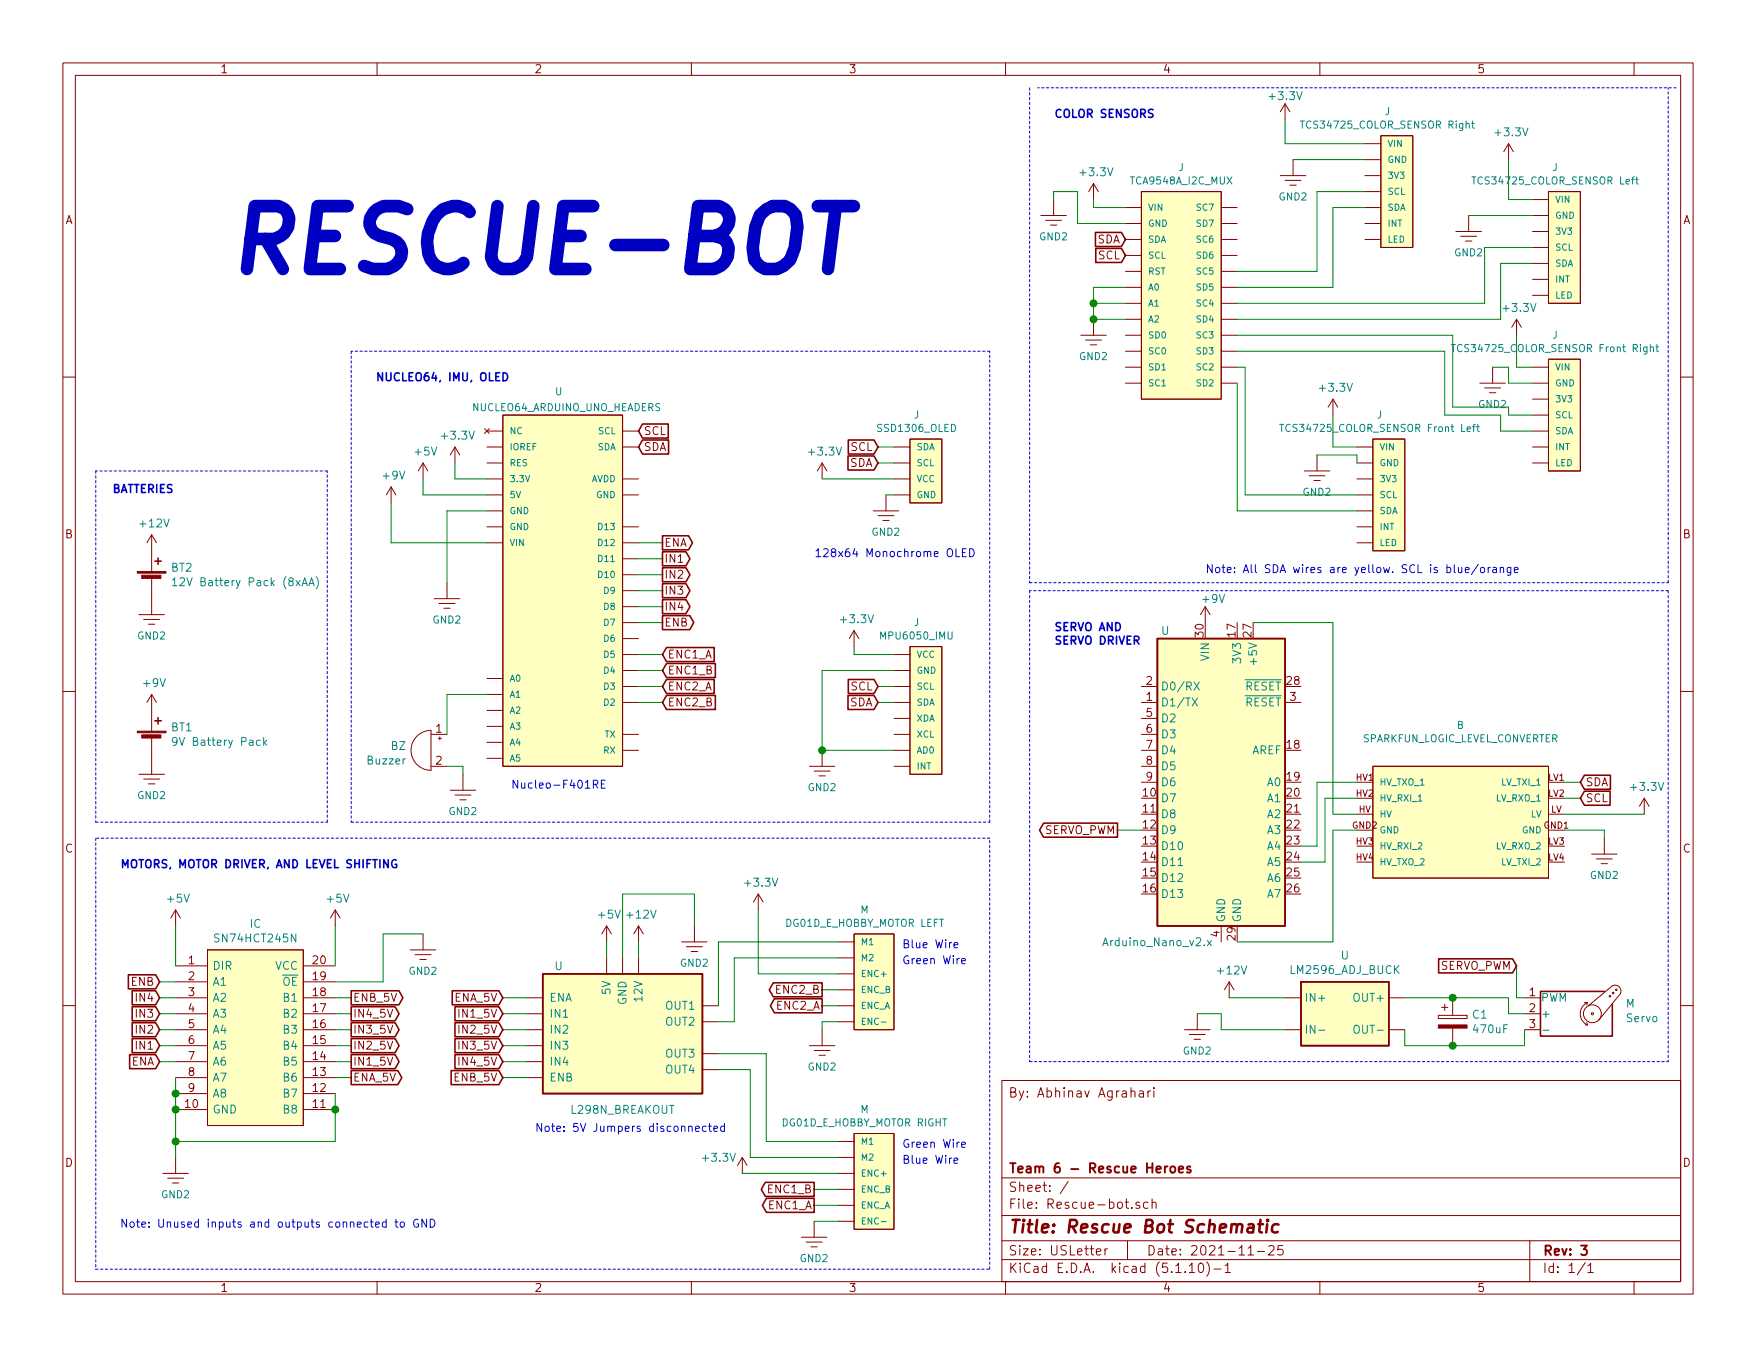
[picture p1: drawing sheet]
EESchema Schematic File Version 4
EELAYER 30 0
EELAYER END
$Descr USLetter 11000 8500
encoding utf-8
Sheet 1 1
Title "Rescue Bot Schematic"
Date "2021-11-25"
Rev "3"
Comp "Team 6 - Rescue Heroes"
Comment1 ""
Comment2 ""
Comment3 ""
Comment4 "By: Abhinav Agrahari"
$EndDescr
$Comp
L AA_Custom_Components:SN74HCT245N IC
U 1 1
P 1100 6050
F 0 "IC" H 1600 6315 50  0000 C CNN
F 1 "SN74HCT245N" H 1600 6224 50  0000 C CNN
F 2 "DIP794W53P254L2692H508Q20N" H 1950 6150 50  0001 L CNN
F 3 "http://www.ti.com/lit/gpn/sn74hct245" H 1950 6050 50  0001 L CNN
F 4 "Octal Bus Transceivers With 3-State Outputs" H 1950 5950 50  0001 L CNN "Description"
F 5 "5.08" H 1950 5850 50  0001 L CNN "Height"
F 6 "Texas Instruments" H 1950 5750 50  0001 L CNN "Manufacturer_Name"
F 7 "SN74HCT245N" H 1950 5650 50  0001 L CNN "Manufacturer_Part_Number"
F 8 "595-SN74HCT245N" H 1950 5550 50  0001 L CNN "Mouser Part Number"
F 9 "https://www.mouser.co.uk/ProductDetail/Texas-Instruments/SN74HCT245N?qs=8Pd2FuFSoMHJnLBOn%252BIc0A%3D%3D" H 1950 5450 50  0001 L CNN "Mouser Price/Stock"
F 10 "SN74HCT245N" H 1950 5350 50  0001 L CNN "Arrow Part Number"
F 11 "https://www.arrow.com/en/products/sn74hct245n/texas-instruments?region=nac" H 1950 5250 50  0001 L CNN "Arrow Price/Stock"
	1    1100 6050
	1    0    0    -1  
$EndComp
$Comp
L power:+5V #PWR?
U 1 1
P 1100 5800
F 0 "#PWR?" H 1100 5650 50  0001 C CNN
F 1 "+5V" H 1115 5973 50  0000 C CNN
F 2 "" H 1100 5800 50  0001 C CNN
F 3 "" H 1100 5800 50  0001 C CNN
	1    1100 5800
	1    0    0    -1  
$EndComp
$Comp
L power:+5V #PWR?
U 1 1
P 2100 5800
F 0 "#PWR?" H 2100 5650 50  0001 C CNN
F 1 "+5V" H 2115 5973 50  0000 C CNN
F 2 "" H 2100 5800 50  0001 C CNN
F 3 "" H 2100 5800 50  0001 C CNN
	1    2100 5800
	1    0    0    -1  
$EndComp
$Comp
L SparkFun-PowerSymbols:GND2 #GND?
U 1 1
P 2650 5850
F 0 "#GND?" H 2700 5800 45  0001 L BNN
F 1 "GND2" H 2650 5620 45  0000 C CNN
F 2 "" H 2650 5525 60  0000 C CNN
F 3 "" H 2650 5750 60  0001 C CNN
	1    2650 5850
	1    0    0    -1  
$EndComp
Wire Wire Line
	2100 6050 2100 5800
Wire Wire Line
	1100 6050 1100 5800
Wire Wire Line
	1100 6850 1100 6950
Connection ~ 1100 6950
Wire Wire Line
	1100 6750 1100 6850
Connection ~ 1100 6850
Wire Wire Line
	2100 6850 2100 6950
Wire Wire Line
	2100 6950 2100 7150
Connection ~ 2100 6950
Connection ~ 1100 7150
Wire Wire Line
	1100 7150 1100 7250
Wire Wire Line
	2100 7150 1100 7150
$Comp
L AA_Custom_Components:SSD1306_OLED J
U 1 1
P 5700 3100
F 0 "J" H 5658 3604 45  0000 C CNN
F 1 "SSD1306_OLED" H 5658 3520 45  0000 C CNN
F 2 "" H 5700 3550 20  0001 C CNN
F 3 "" H 5700 3100 50  0001 C CNN
	1    5700 3100
	-1   0    0    -1  
$EndComp
$Comp
L AA_Custom_Components:TCS34725_COLOR_SENSOR J
U 1 1
P 9750 2600
F 0 "J" H 9758 3104 45  0000 C CNN
F 1 "TCS34725_COLOR_SENSOR Front Right" H 9758 3020 45  0000 C CNN
F 2 "" H 9750 3050 20  0001 C CNN
F 3 "https://cdn-learn.adafruit.com/downloads/pdf/adafruit-color-sensors.pdf" H 9750 2600 50  0001 C CNN
	1    9750 2600
	-1   0    0    -1  
$EndComp
$Comp
L AA_Custom_Components:L298N_BREAKOUT U
U 1 1
P 3900 6500
F 0 "U" H 3500 6950 50  0000 C CNN
F 1 "L298N_BREAKOUT" H 3900 6050 50  0000 C CNN
F 2 "" H 3950 6100 50  0001 L CNN
F 3 "" H 4050 6750 50  0001 C CNN
	1    3900 6500
	1    0    0    -1  
$EndComp
$Comp
L Device:Buzzer BZ
U 1 1
P 2700 4700
F 0 "BZ" H 2852 4729 50  0000 L CNN
F 1 "Buzzer" H 2852 4638 50  0000 L CNN
F 2 "" V 2675 4800 50  0001 C CNN
F 3 "~" V 2675 4800 50  0001 C CNN
	1    2700 4700
	-1   0    0    -1  
$EndComp
$Comp
L Device:CP C1
U 1 1
P 9100 6400
F 0 "C1" H 9218 6446 50  0000 L CNN
F 1 "470uF" H 9218 6355 50  0000 L CNN
F 2 "" H 9138 6250 50  0001 C CNN
F 3 "~" H 9100 6400 50  0001 C CNN
	1    9100 6400
	1    0    0    -1  
$EndComp
$Comp
L Motor:Motor_Servo M
U 1 1
P 9850 6350
F 0 "M" H 10182 6415 50  0000 L CNN
F 1 "Servo" H 10182 6324 50  0000 L CNN
F 2 "" H 9850 6160 50  0001 C CNN
F 3 "http://forums.parallax.com/uploads/attachments/46831/74481.png" H 9850 6160 50  0001 C CNN
	1    9850 6350
	1    0    0    -1  
$EndComp
$Comp
L MCU_Module:Arduino_Nano_v2.x U
U 1 1
P 7650 4900
F 0 "U" H 7300 5850 50  0000 C CNN
F 1 "Arduino_Nano_v2.x" H 7250 3900 50  0000 C CNN
F 2 "Module:Arduino_Nano" H 7650 4900 50  0001 C CIN
F 3 "https://www.arduino.cc/en/uploads/Main/ArduinoNanoManual23.pdf" H 7650 4900 50  0001 C CNN
	1    7650 4900
	1    0    0    -1  
$EndComp
$Comp
L power:+9V #PWR?
U 1 1
P 2450 3150
F 0 "#PWR?" H 2450 3000 50  0001 C CNN
F 1 "+9V" H 2465 3323 50  0000 C CNN
F 2 "" H 2450 3150 50  0001 C CNN
F 3 "" H 2450 3150 50  0001 C CNN
	1    2450 3150
	1    0    0    -1  
$EndComp
$Comp
L power:+12V #PWR?
U 1 1
P 4000 5900
F 0 "#PWR?" H 4000 5750 50  0001 C CNN
F 1 "+12V" H 4015 6073 50  0000 C CNN
F 2 "" H 4000 5900 50  0001 C CNN
F 3 "" H 4000 5900 50  0001 C CNN
	1    4000 5900
	1    0    0    -1  
$EndComp
$Comp
L power:+3.3V #PWR?
U 1 1
P 2850 2900
F 0 "#PWR?" H 2850 2750 50  0001 C CNN
F 1 "+3.3V" H 2865 3073 50  0000 C CNN
F 2 "" H 2850 2900 50  0001 C CNN
F 3 "" H 2850 2900 50  0001 C CNN
	1    2850 2900
	1    0    0    -1  
$EndComp
$Comp
L SparkFun-Boards:SPARKFUN_LOGIC_LEVEL_CONVERTER B
U 1 1
P 9150 5200
F 0 "B" H 9150 5860 45  0000 C CNN
F 1 "SPARKFUN_LOGIC_LEVEL_CONVERTER" H 9150 5776 45  0000 C CNN
F 2 "SPARKFUN_LOGIC_LEVEL_CONVERTER" H 9150 5650 20  0001 C CNN
F 3 "" H 9150 5200 50  0001 C CNN
F 4 "" H 9150 5681 60  0000 C CNN "Field4"
	1    9150 5200
	-1   0    0    -1  
$EndComp
$Comp
L AA_Custom_Components:DG01D_E_HOBBY_MOTOR M
U 1 1
P 5400 6200
F 0 "M" H 5383 6704 45  0000 C CNN
F 1 "DG01D_E_HOBBY_MOTOR LEFT" H 5383 6620 45  0000 C CNN
F 2 "" H 5400 6650 20  0001 C CNN
F 3 "https://cdn.sparkfun.com/assets/8/3/b/e/4/DS-16413-DG01D-E_Motor_with_Encoder.pdf" H 5400 6200 50  0001 C CNN
	1    5400 6200
	-1   0    0    -1  
$EndComp
$Comp
L AA_Custom_Components:MPU6050_IMU J
U 1 1
P 5750 4400
F 0 "J" H 5758 4904 45  0000 C CNN
F 1 "MPU6050_IMU" H 5758 4820 45  0000 C CNN
F 2 "" H 5750 4850 20  0001 C CNN
F 3 "" H 5750 4400 50  0001 C CNN
	1    5750 4400
	-1   0    0    -1  
$EndComp
$Comp
L AA_Custom_Components:TCA9548A_I2C_MUX J
U 1 1
P 7400 1550
F 0 "J" H 7400 2054 45  0000 C CNN
F 1 "TCA9548A_I2C_MUX" H 7400 1970 45  0000 C CNN
F 2 "" H 7450 2000 20  0001 C CNN
F 3 "https://cdn-learn.adafruit.com/downloads/pdf/adafruit-tca9548a-1-to-8-i2c-multiplexer-breakout.pdf" H 7400 1550 50  0001 C CNN
	1    7400 1550
	1    0    0    -1  
$EndComp
$Comp
L AA_Custom_Components:LM2596_ADJ_BUCK U
U 1 1
P 8550 6350
F 0 "U" H 8425 6717 50  0000 C CNN
F 1 "LM2596_ADJ_BUCK" H 8425 6626 50  0000 C CNN
F 2 "" H 8600 6100 50  0001 L CIN
F 3 "http://www.ti.com/lit/ds/symlink/lm2596.pdf" H 8550 6350 50  0001 C CNN
	1    8550 6350
	1    0    0    -1  
$EndComp
$Comp
L power:+5V #PWR?
U 1 1
P 2650 3000
F 0 "#PWR?" H 2650 2850 50  0001 C CNN
F 1 "+5V" H 2665 3173 50  0000 C CNN
F 2 "" H 2650 3000 50  0001 C CNN
F 3 "" H 2650 3000 50  0001 C CNN
	1    2650 3000
	1    0    0    -1  
$EndComp
Wire Wire Line
	2650 3000 2650 3100
Wire Wire Line
	2650 3100 3050 3100
Wire Wire Line
	2850 2900 2850 3000
Wire Wire Line
	2850 3000 3050 3000
Wire Wire Line
	2450 3150 2450 3400
Wire Wire Line
	2450 3400 3050 3400
$Comp
L SparkFun-PowerSymbols:GND2 #GND?
U 1 1
P 2800 3650
F 0 "#GND?" H 2850 3600 45  0001 L BNN
F 1 "GND2" H 2800 3420 45  0000 C CNN
F 2 "" H 2800 3325 60  0000 C CNN
F 3 "" H 2800 3550 60  0001 C CNN
	1    2800 3650
	1    0    0    -1  
$EndComp
Wire Wire Line
	2800 3200 3050 3200
Wire Wire Line
	2800 3200 2800 3650
$Comp
L AA_Custom_Components:DG01D_E_HOBBY_MOTOR M
U 1 1
P 5400 7450
F 0 "M" H 5383 7954 45  0000 C CNN
F 1 "DG01D_E_HOBBY_MOTOR RIGHT" H 5383 7870 45  0000 C CNN
F 2 "" H 5400 7900 20  0001 C CNN
F 3 "https://cdn.sparkfun.com/assets/8/3/b/e/4/DS-16413-DG01D-E_Motor_with_Encoder.pdf" H 5400 7450 50  0001 C CNN
	1    5400 7450
	-1   0    0    -1  
$EndComp
$Comp
L AA_Custom_Components:TCS34725_COLOR_SENSOR J
U 1 1
P 9750 1550
F 0 "J" H 9758 2054 45  0000 C CNN
F 1 "TCS34725_COLOR_SENSOR Left" H 9758 1970 45  0000 C CNN
F 2 "" H 9750 2000 20  0001 C CNN
F 3 "https://cdn-learn.adafruit.com/downloads/pdf/adafruit-color-sensors.pdf" H 9750 1550 50  0001 C CNN
	1    9750 1550
	-1   0    0    -1  
$EndComp
$Comp
L AA_Custom_Components:TCS34725_COLOR_SENSOR J
U 1 1
P 8700 1200
F 0 "J" H 8708 1704 45  0000 C CNN
F 1 "TCS34725_COLOR_SENSOR Right" H 8708 1620 45  0000 C CNN
F 2 "" H 8700 1650 20  0001 C CNN
F 3 "https://cdn-learn.adafruit.com/downloads/pdf/adafruit-color-sensors.pdf" H 8700 1200 50  0001 C CNN
	1    8700 1200
	-1   0    0    -1  
$EndComp
Wire Wire Line
	4000 5900 4000 6000
$Comp
L power:+5V #PWR?
U 1 1
P 3800 5900
F 0 "#PWR?" H 3800 5750 50  0001 C CNN
F 1 "+5V" H 3815 6073 50  0000 C CNN
F 2 "" H 3800 5900 50  0001 C CNN
F 3 "" H 3800 5900 50  0001 C CNN
	1    3800 5900
	1    0    0    -1  
$EndComp
$Comp
L SparkFun-PowerSymbols:GND2 #GND?
U 1 1
P 5550 3100
F 0 "#GND?" H 5600 3050 45  0001 L BNN
F 1 "GND2" H 5550 2870 45  0000 C CNN
F 2 "" H 5550 2775 60  0000 C CNN
F 3 "" H 5550 3000 60  0001 C CNN
	1    5550 3100
	1    0    0    -1  
$EndComp
Wire Wire Line
	1100 6950 1100 7150
$Comp
L SparkFun-PowerSymbols:GND2 #GND?
U 1 1
P 1100 7250
F 0 "#GND?" H 1150 7200 45  0001 L BNN
F 1 "GND2" H 1100 7020 45  0000 C CNN
F 2 "" H 1100 6925 60  0000 C CNN
F 3 "" H 1100 7150 60  0001 C CNN
	1    1100 7250
	1    0    0    -1  
$EndComp
Text Notes 750  7700 0    50   ~ 0
Note: Unused inputs and outputs connected to GND
$Comp
L AA_Custom_Components:TCS34725_COLOR_SENSOR J
U 1 1
P 8650 3100
F 0 "J" H 8658 3604 45  0000 C CNN
F 1 "TCS34725_COLOR_SENSOR Front Left" H 8658 3520 45  0000 C CNN
F 2 "" H 8650 3550 20  0001 C CNN
F 3 "https://cdn-learn.adafruit.com/downloads/pdf/adafruit-color-sensors.pdf" H 8650 3100 50  0001 C CNN
	1    8650 3100
	-1   0    0    -1  
$EndComp
$Comp
L AA_Custom_Components:NUCLEO64_ARDUINO_UNO_HEADERS U
U 1 1
P 3500 3450
F 0 "U" H 3500 4450 45  0000 C CNN
F 1 "NUCLEO64_ARDUINO_UNO_HEADERS" H 3550 4350 45  0000 C CNN
F 2 "" H 3500 4400 20  0001 C CNN
F 3 "" H 3500 3500 50  0001 C CNN
	1    3500 3450
	1    0    0    -1  
$EndComp
Text GLabel 4000 2700 2    50   Input ~ 0
SCL
Text GLabel 4000 2800 2    50   Input ~ 0
SDA
$Comp
L power:+3.3V #PWR?
U 1 1
P 6850 1250
F 0 "#PWR?" H 6850 1100 50  0001 C CNN
F 1 "+3.3V" H 6865 1423 50  0000 C CNN
F 2 "" H 6850 1250 50  0001 C CNN
F 3 "" H 6850 1250 50  0001 C CNN
	1    6850 1250
	1    0    0    -1  
$EndComp
$Comp
L SparkFun-PowerSymbols:GND2 #GND?
U 1 1
P 6600 1250
F 0 "#GND?" H 6650 1200 45  0001 L BNN
F 1 "GND2" H 6600 1020 45  0000 C CNN
F 2 "" H 6600 925 60  0000 C CNN
F 3 "" H 6600 1150 60  0001 C CNN
	1    6600 1250
	1    0    0    -1  
$EndComp
$Comp
L SparkFun-PowerSymbols:GND2 #GND?
U 1 1
P 6850 2000
F 0 "#GND?" H 6900 1950 45  0001 L BNN
F 1 "GND2" H 6850 1770 45  0000 C CNN
F 2 "" H 6850 1675 60  0000 C CNN
F 3 "" H 6850 1900 60  0001 C CNN
	1    6850 2000
	1    0    0    -1  
$EndComp
Wire Wire Line
	7050 1800 6850 1800
Wire Wire Line
	6850 1800 6850 1900
Wire Wire Line
	7050 1900 6850 1900
Connection ~ 6850 1900
Wire Wire Line
	6850 1900 6850 2000
Wire Wire Line
	7050 2000 6850 2000
Connection ~ 6850 2000
Wire Wire Line
	6600 1200 6600 1250
Wire Wire Line
	7050 1300 6850 1300
Wire Wire Line
	6850 1300 6850 1250
Wire Wire Line
	6600 1200 6750 1200
Wire Wire Line
	6750 1200 6750 1400
Wire Wire Line
	6750 1400 7050 1400
Text GLabel 7050 1600 0    50   Input ~ 0
SCL
Text GLabel 7050 1500 0    50   Input ~ 0
SDA
$Comp
L power:+3.3V #PWR?
U 1 1
P 10300 5100
F 0 "#PWR?" H 10300 4950 50  0001 C CNN
F 1 "+3.3V" H 10315 5273 50  0000 C CNN
F 2 "" H 10300 5100 50  0001 C CNN
F 3 "" H 10300 5100 50  0001 C CNN
	1    10300 5100
	1    0    0    -1  
$EndComp
$Comp
L SparkFun-PowerSymbols:GND2 #GND?
U 1 1
P 10050 5250
F 0 "#GND?" H 10100 5200 45  0001 L BNN
F 1 "GND2" H 10050 5020 45  0000 C CNN
F 2 "" H 10050 4925 60  0000 C CNN
F 3 "" H 10050 5150 60  0001 C CNN
	1    10050 5250
	1    0    0    -1  
$EndComp
Wire Wire Line
	9800 5200 10050 5200
Wire Wire Line
	10050 5200 10050 5250
Wire Wire Line
	7850 3900 8350 3900
Wire Wire Line
	8350 3900 8350 5100
Wire Wire Line
	8350 5100 8500 5100
Wire Wire Line
	7750 5900 8350 5900
Wire Wire Line
	8350 5900 8350 5200
Wire Wire Line
	8350 5200 8500 5200
$Comp
L SparkFun-PowerSymbols:GND2 #GND?
U 1 1
P 2900 4850
F 0 "#GND?" H 2950 4800 45  0001 L BNN
F 1 "GND2" H 2900 4620 45  0000 C CNN
F 2 "" H 2900 4525 60  0000 C CNN
F 3 "" H 2900 4750 60  0001 C CNN
	1    2900 4850
	1    0    0    -1  
$EndComp
Wire Wire Line
	2800 4800 2900 4800
Wire Wire Line
	2900 4800 2900 4850
Wire Wire Line
	8800 6250 9100 6250
Connection ~ 9100 6250
Wire Wire Line
	8800 6450 8800 6550
Wire Wire Line
	8800 6550 9100 6550
Connection ~ 9100 6550
Wire Wire Line
	9550 6550 9550 6450
Wire Wire Line
	9450 6250 9450 6350
Wire Wire Line
	9450 6350 9550 6350
Text GLabel 9500 6050 0    50   Input ~ 0
SERVO_PWM
Wire Wire Line
	9500 6050 9500 6250
Wire Wire Line
	9500 6250 9550 6250
Wire Wire Line
	9100 6250 9450 6250
Wire Wire Line
	9100 6550 9550 6550
$Comp
L power:+12V #PWR?
U 1 1
P 7700 6250
F 0 "#PWR?" H 7700 6100 50  0001 C CNN
F 1 "+12V" H 7715 6423 50  0000 C CNN
F 2 "" H 7700 6250 50  0001 C CNN
F 3 "" H 7700 6250 50  0001 C CNN
	1    7700 6250
	1    0    0    -1  
$EndComp
$Comp
L SparkFun-PowerSymbols:GND2 #GND?
U 1 1
P 7500 6350
F 0 "#GND?" H 7550 6300 45  0001 L BNN
F 1 "GND2" H 7500 6120 45  0000 C CNN
F 2 "" H 7500 6025 60  0000 C CNN
F 3 "" H 7500 6250 60  0001 C CNN
	1    7500 6350
	1    0    0    -1  
$EndComp
Text GLabel 7000 5200 0    50   Output ~ 0
SERVO_PWM
Wire Wire Line
	7000 5200 7150 5200
Text GLabel 5500 4400 0    50   Input ~ 0
SDA
Text GLabel 5500 4300 0    50   Input ~ 0
SCL
Wire Wire Line
	5500 4300 5600 4300
Wire Wire Line
	5500 4400 5600 4400
Text GLabel 5500 2900 0    50   Input ~ 0
SDA
Text GLabel 5500 2800 0    50   Input ~ 0
SCL
Wire Wire Line
	5500 2900 5600 2900
Wire Wire Line
	5550 3100 5600 3100
Wire Wire Line
	5500 2800 5600 2800
$Comp
L power:+3.3V #PWR?
U 1 1
P 5150 3000
F 0 "#PWR?" H 5150 2850 50  0001 C CNN
F 1 "+3.3V" H 5165 3173 50  0000 C CNN
F 2 "" H 5150 3000 50  0001 C CNN
F 3 "" H 5150 3000 50  0001 C CNN
	1    5150 3000
	1    0    0    -1  
$EndComp
$Comp
L power:+3.3V #PWR?
U 1 1
P 5350 4050
F 0 "#PWR?" H 5350 3900 50  0001 C CNN
F 1 "+3.3V" H 5365 4223 50  0000 C CNN
F 2 "" H 5350 4050 50  0001 C CNN
F 3 "" H 5350 4050 50  0001 C CNN
	1    5350 4050
	1    0    0    -1  
$EndComp
$Comp
L SparkFun-PowerSymbols:GND2 #GND?
U 1 1
P 5150 4700
F 0 "#GND?" H 5200 4650 45  0001 L BNN
F 1 "GND2" H 5150 4470 45  0000 C CNN
F 2 "" H 5150 4375 60  0000 C CNN
F 3 "" H 5150 4600 60  0001 C CNN
	1    5150 4700
	1    0    0    -1  
$EndComp
Wire Wire Line
	5150 4200 5600 4200
Wire Wire Line
	5350 4050 5350 4100
Wire Wire Line
	5350 4100 5600 4100
Wire Wire Line
	5150 3000 5600 3000
Text GLabel 3150 6250 0    50   Input ~ 0
ENA_5V
Text GLabel 3150 6350 0    50   Input ~ 0
IN1_5V
Text GLabel 3150 6450 0    50   Input ~ 0
IN2_5V
Text GLabel 3150 6750 0    50   Input ~ 0
ENB_5V
Text GLabel 3150 6550 0    50   Input ~ 0
IN3_5V
Text GLabel 3150 6650 0    50   Input ~ 0
IN4_5V
Wire Wire Line
	3150 6250 3300 6250
Wire Wire Line
	3150 6350 3300 6350
Wire Wire Line
	3150 6450 3300 6450
Wire Wire Line
	3150 6550 3300 6550
Wire Wire Line
	3150 6650 3300 6650
Wire Wire Line
	3150 6750 3300 6750
Wire Wire Line
	3800 5900 3800 6000
$Comp
L SparkFun-PowerSymbols:GND2 #GND?
U 1 1
P 4350 5800
F 0 "#GND?" H 4400 5750 45  0001 L BNN
F 1 "GND2" H 4350 5570 45  0000 C CNN
F 2 "" H 4350 5475 60  0000 C CNN
F 3 "" H 4350 5700 60  0001 C CNN
	1    4350 5800
	1    0    0    -1  
$EndComp
Wire Wire Line
	3900 6000 3900 5600
Wire Wire Line
	3900 5600 4350 5600
Wire Wire Line
	4350 5600 4350 5800
Text Notes 3350 7100 0    50   ~ 0
Note: 5V Jumpers disconnected
$Comp
L SparkFun-PowerSymbols:GND2 #GND?
U 1 1
P 5150 6450
F 0 "#GND?" H 5200 6400 45  0001 L BNN
F 1 "GND2" H 5150 6220 45  0000 C CNN
F 2 "" H 5150 6125 60  0000 C CNN
F 3 "" H 5150 6350 60  0001 C CNN
	1    5150 6450
	1    0    0    -1  
$EndComp
$Comp
L SparkFun-PowerSymbols:GND2 #GND?
U 1 1
P 5100 7650
F 0 "#GND?" H 5150 7600 45  0001 L BNN
F 1 "GND2" H 5100 7420 45  0000 C CNN
F 2 "" H 5100 7325 60  0000 C CNN
F 3 "" H 5100 7550 60  0001 C CNN
	1    5100 7650
	1    0    0    -1  
$EndComp
Wire Wire Line
	5150 6450 5150 6400
Wire Wire Line
	5150 6400 5250 6400
Wire Wire Line
	5100 7650 5250 7650
Wire Wire Line
	8150 5300 8250 5300
Wire Wire Line
	8250 5300 8250 4900
Wire Wire Line
	8250 4900 8500 4900
Wire Wire Line
	8150 5400 8300 5400
Wire Wire Line
	8300 5400 8300 5000
Wire Wire Line
	8300 5000 8500 5000
Text GLabel 9900 4900 2    50   Input ~ 0
SDA
Wire Wire Line
	9800 5100 10300 5100
Text GLabel 9900 5000 2    50   Input ~ 0
SCL
Wire Wire Line
	9900 5000 9800 5000
Wire Wire Line
	9800 4900 9900 4900
Wire Notes Line
	10450 3700 6450 3700
Text GLabel 4150 3400 2    50   Output ~ 0
ENA
Text GLabel 4150 3500 2    50   Output ~ 0
IN1
Text GLabel 4150 3600 2    50   Output ~ 0
IN2
Text GLabel 4150 3700 2    50   Output ~ 0
IN3
Text GLabel 4150 3800 2    50   Output ~ 0
IN4
Text GLabel 4150 3900 2    50   Output ~ 0
ENB
Text GLabel 4150 4100 2    50   Input ~ 0
ENC1_A
Wire Wire Line
	4000 3400 4150 3400
Wire Wire Line
	4000 3500 4150 3500
Wire Wire Line
	4000 3600 4150 3600
Wire Wire Line
	4000 3700 4150 3700
Wire Wire Line
	4000 3800 4150 3800
Wire Wire Line
	4000 3900 4150 3900
Wire Wire Line
	4150 4100 4000 4100
Text GLabel 4150 4200 2    50   Input ~ 0
ENC1_B
Text GLabel 4150 4300 2    50   Input ~ 0
ENC2_A
Text GLabel 4150 4400 2    50   Input ~ 0
ENC2_B
Wire Wire Line
	4150 4200 4000 4200
Wire Wire Line
	4000 4300 4150 4300
Wire Wire Line
	4000 4400 4150 4400
Wire Wire Line
	3050 4350 2800 4350
Wire Wire Line
	2800 4350 2800 4600
Wire Wire Line
	7800 2300 7750 2300
Wire Wire Line
	7750 3200 8500 3200
Wire Wire Line
	7750 2400 7750 3200
Wire Wire Line
	7800 3100 8500 3100
Wire Wire Line
	7800 2300 7800 3100
Wire Wire Line
	7750 2200 9050 2200
Wire Wire Line
	9050 2200 9050 2600
Wire Wire Line
	9050 2600 9400 2600
Wire Wire Line
	9400 2600 9400 2700
Wire Wire Line
	9400 2700 9600 2700
Wire Wire Line
	7750 2100 9100 2100
Wire Wire Line
	9100 2100 9100 2550
Wire Wire Line
	9100 2550 9450 2550
Wire Wire Line
	9450 2550 9450 2600
Wire Wire Line
	9450 2600 9600 2600
Wire Wire Line
	7750 2000 9400 2000
Wire Wire Line
	9400 2000 9400 1650
Wire Wire Line
	9400 1650 9600 1650
Wire Wire Line
	7750 1900 9300 1900
Wire Wire Line
	9300 1900 9300 1550
Wire Wire Line
	9300 1550 9600 1550
Wire Wire Line
	7750 1800 8350 1800
Wire Wire Line
	8350 1800 8350 1300
Wire Wire Line
	8350 1300 8550 1300
Wire Wire Line
	7750 1700 8250 1700
Wire Wire Line
	8250 1700 8250 1200
Wire Wire Line
	8250 1200 8550 1200
$Comp
L power:+3.3V #PWR?
U 1 1
P 8050 750
F 0 "#PWR?" H 8050 600 50  0001 C CNN
F 1 "+3.3V" H 8050 900 50  0000 C CNN
F 2 "" H 8050 750 50  0001 C CNN
F 3 "" H 8050 750 50  0001 C CNN
	1    8050 750 
	1    0    0    -1  
$EndComp
$Comp
L power:+3.3V #PWR?
U 1 1
P 9450 1000
F 0 "#PWR?" H 9450 850 50  0001 C CNN
F 1 "+3.3V" H 9465 1173 50  0000 C CNN
F 2 "" H 9450 1000 50  0001 C CNN
F 3 "" H 9450 1000 50  0001 C CNN
	1    9450 1000
	1    0    0    -1  
$EndComp
$Comp
L power:+3.3V #PWR?
U 1 1
P 8350 2600
F 0 "#PWR?" H 8350 2450 50  0001 C CNN
F 1 "+3.3V" H 8365 2773 50  0000 C CNN
F 2 "" H 8350 2600 50  0001 C CNN
F 3 "" H 8350 2600 50  0001 C CNN
	1    8350 2600
	1    0    0    -1  
$EndComp
$Comp
L power:+3.3V #PWR?
U 1 1
P 9500 2100
F 0 "#PWR?" H 9500 1950 50  0001 C CNN
F 1 "+3.3V" H 9515 2273 50  0000 C CNN
F 2 "" H 9500 2100 50  0001 C CNN
F 3 "" H 9500 2100 50  0001 C CNN
	1    9500 2100
	1    0    0    -1  
$EndComp
Wire Wire Line
	8050 750  8050 900 
Wire Wire Line
	8050 900  8550 900 
Wire Wire Line
	9450 1000 9450 1250
Wire Wire Line
	9450 1250 9600 1250
Wire Wire Line
	9500 2100 9500 2300
Wire Wire Line
	9500 2300 9600 2300
Wire Wire Line
	8350 2600 8350 2800
Wire Wire Line
	8350 2800 8500 2800
$Comp
L SparkFun-PowerSymbols:GND2 #GND?
U 1 1
P 8100 1000
F 0 "#GND?" H 8150 950 45  0001 L BNN
F 1 "GND2" H 8100 770 45  0000 C CNN
F 2 "" H 8100 675 60  0000 C CNN
F 3 "" H 8100 900 60  0001 C CNN
	1    8100 1000
	1    0    0    -1  
$EndComp
$Comp
L SparkFun-PowerSymbols:GND2 #GND?
U 1 1
P 9200 1350
F 0 "#GND?" H 9250 1300 45  0001 L BNN
F 1 "GND2" H 9200 1120 45  0000 C CNN
F 2 "" H 9200 1025 60  0000 C CNN
F 3 "" H 9200 1250 60  0001 C CNN
	1    9200 1350
	1    0    0    -1  
$EndComp
$Comp
L SparkFun-PowerSymbols:GND2 #GND?
U 1 1
P 8250 2850
F 0 "#GND?" H 8300 2800 45  0001 L BNN
F 1 "GND2" H 8250 2620 45  0000 C CNN
F 2 "" H 8250 2525 60  0000 C CNN
F 3 "" H 8250 2750 60  0001 C CNN
	1    8250 2850
	1    0    0    -1  
$EndComp
$Comp
L SparkFun-PowerSymbols:GND2 #GND?
U 1 1
P 9350 2300
F 0 "#GND?" H 9400 2250 45  0001 L BNN
F 1 "GND2" H 9350 2070 45  0000 C CNN
F 2 "" H 9350 1975 60  0000 C CNN
F 3 "" H 9350 2200 60  0001 C CNN
	1    9350 2300
	1    0    0    -1  
$EndComp
Wire Wire Line
	9350 2300 9450 2300
Wire Wire Line
	9450 2300 9450 2400
Wire Wire Line
	9450 2400 9600 2400
Wire Wire Line
	8250 2850 8500 2850
Wire Wire Line
	8500 2850 8500 2900
Wire Wire Line
	8100 1000 8550 1000
Wire Wire Line
	9200 1350 9600 1350
Text Notes 7550 3600 0    50   ~ 0
Note: All SDA wires are yellow. SCL is blue/orange
Text GLabel 5100 7550 0    50   Output ~ 0
ENC1_A
Text GLabel 5100 7450 0    50   Output ~ 0
ENC1_B
Wire Wire Line
	5100 7450 5250 7450
Wire Wire Line
	5100 7550 5250 7550
Text GLabel 5150 6200 0    50   Output ~ 0
ENC2_B
Text GLabel 5150 6300 0    50   Output ~ 0
ENC2_A
Wire Wire Line
	5150 6200 5250 6200
Wire Wire Line
	5150 6300 5250 6300
$Comp
L power:+3.3V #PWR?
U 1 1
P 4650 7350
F 0 "#PWR?" H 4650 7200 50  0001 C CNN
F 1 "+3.3V" H 4500 7450 50  0000 C CNN
F 2 "" H 4650 7350 50  0001 C CNN
F 3 "" H 4650 7350 50  0001 C CNN
	1    4650 7350
	1    0    0    -1  
$EndComp
$Comp
L power:+3.3V #PWR?
U 1 1
P 4750 5700
F 0 "#PWR?" H 4750 5550 50  0001 C CNN
F 1 "+3.3V" H 4765 5873 50  0000 C CNN
F 2 "" H 4750 5700 50  0001 C CNN
F 3 "" H 4750 5700 50  0001 C CNN
	1    4750 5700
	1    0    0    -1  
$EndComp
Wire Wire Line
	4750 5700 4750 6100
Wire Wire Line
	4750 6100 5250 6100
Wire Wire Line
	4650 7350 5250 7350
Wire Notes Line
	6450 3650 10450 3650
Wire Notes Line
	10450 3650 10450 550 
Wire Notes Line
	10500 550  6500 550 
Wire Notes Line
	6450 550  6450 3650
Text Notes 6600 750  0    50   ~ 10
COLOR SENSORS
Text Notes 6600 4050 0    50   ~ 10
SERVO AND \nSERVO DRIVER
Wire Notes Line
	6450 6650 10450 6650
Wire Wire Line
	7500 6350 7650 6350
$Comp
L power:+9V #PWR?
U 1 1
P 7550 3900
F 0 "#PWR?" H 7550 3750 50  0001 C CNN
F 1 "+9V" H 7600 4050 50  0000 C CNN
F 2 "" H 7550 3900 50  0001 C CNN
F 3 "" H 7550 3900 50  0001 C CNN
	1    7550 3900
	1    0    0    -1  
$EndComp
Wire Notes Line
	10450 3700 10450 6650
Wire Notes Line
	6450 3700 6450 6650
Wire Wire Line
	5150 4200 5150 4700
Wire Wire Line
	5600 4700 5150 4700
Connection ~ 5150 4700
Wire Wire Line
	7700 6250 8050 6250
Wire Wire Line
	7650 6350 7650 6450
Wire Wire Line
	7650 6450 8050 6450
Text Notes 5650 7300 0    50   ~ 0
Blue Wire
Text Notes 5650 7200 0    50   ~ 0
Green Wire
Wire Wire Line
	5250 7250 4700 7250
Wire Wire Line
	4700 7250 4700 6700
Wire Wire Line
	4700 6700 4500 6700
Wire Wire Line
	5250 7150 4800 7150
Wire Wire Line
	4800 7150 4800 6600
Wire Wire Line
	4800 6600 4500 6600
Text Notes 5650 6050 0    50   ~ 0
Green Wire
Text Notes 5650 5950 0    50   ~ 0
Blue Wire
Wire Wire Line
	5250 5900 4500 5900
Wire Wire Line
	4500 5900 4500 6300
Wire Wire Line
	5250 6000 4600 6000
Wire Wire Line
	4600 6000 4600 6400
Wire Wire Line
	4600 6400 4500 6400
Text GLabel 1000 6150 0    50   Input ~ 0
ENB
Wire Wire Line
	1000 6150 1100 6150
Text GLabel 1000 6250 0    50   Input ~ 0
IN4
Text GLabel 1000 6350 0    50   Input ~ 0
IN3
Text GLabel 1000 6450 0    50   Input ~ 0
IN2
Text GLabel 1000 6550 0    50   Input ~ 0
IN1
Text GLabel 1000 6650 0    50   Input ~ 0
ENA
Wire Wire Line
	1000 6250 1100 6250
Wire Wire Line
	1000 6350 1100 6350
Wire Wire Line
	1000 6450 1100 6450
Wire Wire Line
	1000 6550 1100 6550
Wire Wire Line
	1000 6650 1100 6650
Text GLabel 2200 6650 2    50   Output ~ 0
IN1_5V
Text GLabel 2200 6550 2    50   Output ~ 0
IN2_5V
Text GLabel 2200 6250 2    50   Output ~ 0
ENB_5V
Text GLabel 2200 6450 2    50   Output ~ 0
IN3_5V
Text GLabel 2200 6350 2    50   Output ~ 0
IN4_5V
Text GLabel 2200 6750 2    50   Output ~ 0
ENA_5V
Wire Wire Line
	2100 6250 2200 6250
Wire Wire Line
	2100 6350 2200 6350
Wire Wire Line
	2100 6450 2200 6450
Wire Wire Line
	2100 6550 2200 6550
Wire Wire Line
	2100 6650 2200 6650
Wire Wire Line
	2100 6750 2200 6750
Wire Wire Line
	2100 6150 2400 6150
Wire Wire Line
	2400 6150 2400 5850
Wire Wire Line
	2400 5850 2650 5850
Wire Notes Line
	6200 7950 6200 5250
Wire Notes Line
	6200 5250 600  5250
Wire Notes Line
	600  5250 600  7950
Wire Notes Line
	600  7950 6200 7950
Text Notes 750  5450 0    50   ~ 10
MOTORS, MOTOR DRIVER, AND LEVEL SHIFTING
Text Notes 1400 1750 0    394  Italic 79
RESCUE-BOT
Text Notes 700  3100 0    50   ~ 10
BATTERIES
Text Notes 2350 2400 0    50   ~ 10
NUCLEO64, IMU, OLED
Text Notes 3200 4950 0    50   ~ 0
Nucleo-F401RE
Text Notes 5100 3500 0    50   ~ 0
128x64 Monochrome OLED
Wire Notes Line
	2200 5150 6200 5150
Wire Notes Line
	6200 5150 6200 2200
Wire Notes Line
	6200 2200 2200 2200
Wire Notes Line
	2200 2200 2200 5150
$Comp
L power:+12V #PWR?
U 1 1
P 950 3450
F 0 "#PWR?" H 950 3300 50  0001 C CNN
F 1 "+12V" H 965 3623 50  0000 C CNN
F 2 "" H 950 3450 50  0001 C CNN
F 3 "" H 950 3450 50  0001 C CNN
	1    950  3450
	1    0    0    -1  
$EndComp
$Comp
L SparkFun-PowerSymbols:GND2 #GND?
U 1 1
P 950 4750
F 0 "#GND?" H 1000 4700 45  0001 L BNN
F 1 "GND2" H 950 4520 45  0000 C CNN
F 2 "" H 950 4425 60  0000 C CNN
F 3 "" H 950 4650 60  0001 C CNN
	1    950  4750
	1    0    0    -1  
$EndComp
$Comp
L power:+9V #PWR?
U 1 1
P 950 4450
F 0 "#PWR?" H 950 4300 50  0001 C CNN
F 1 "+9V" H 965 4623 50  0000 C CNN
F 2 "" H 950 4450 50  0001 C CNN
F 3 "" H 950 4450 50  0001 C CNN
	1    950  4450
	1    0    0    -1  
$EndComp
$Comp
L Device:Battery_Cell BT2
U 1 1
P 950 3650
F 0 "BT2" H 1068 3746 50  0000 L CNN
F 1 "12V Battery Pack (8xAA)" H 1068 3655 50  0000 L CNN
F 2 "" V 950 3710 50  0001 C CNN
F 3 "~" V 950 3710 50  0001 C CNN
	1    950  3650
	1    0    0    -1  
$EndComp
$Comp
L Device:Battery_Cell BT1
U 1 1
P 950 4650
F 0 "BT1" H 1068 4746 50  0000 L CNN
F 1 "9V Battery Pack" H 1068 4655 50  0000 L CNN
F 2 "" V 950 4710 50  0001 C CNN
F 3 "~" V 950 4710 50  0001 C CNN
	1    950  4650
	1    0    0    -1  
$EndComp
$Comp
L SparkFun-PowerSymbols:GND2 #GND?
U 1 1
P 950 3750
F 0 "#GND?" H 1000 3700 45  0001 L BNN
F 1 "GND2" H 950 3520 45  0000 C CNN
F 2 "" H 950 3425 60  0000 C CNN
F 3 "" H 950 3650 60  0001 C CNN
	1    950  3750
	1    0    0    -1  
$EndComp
Wire Notes Line
	600  5150 2050 5150
Wire Notes Line
	2050 5150 2050 2950
Wire Notes Line
	2050 2950 600  2950
Wire Notes Line
	600  2950 600  5150
$EndSCHEMATC
